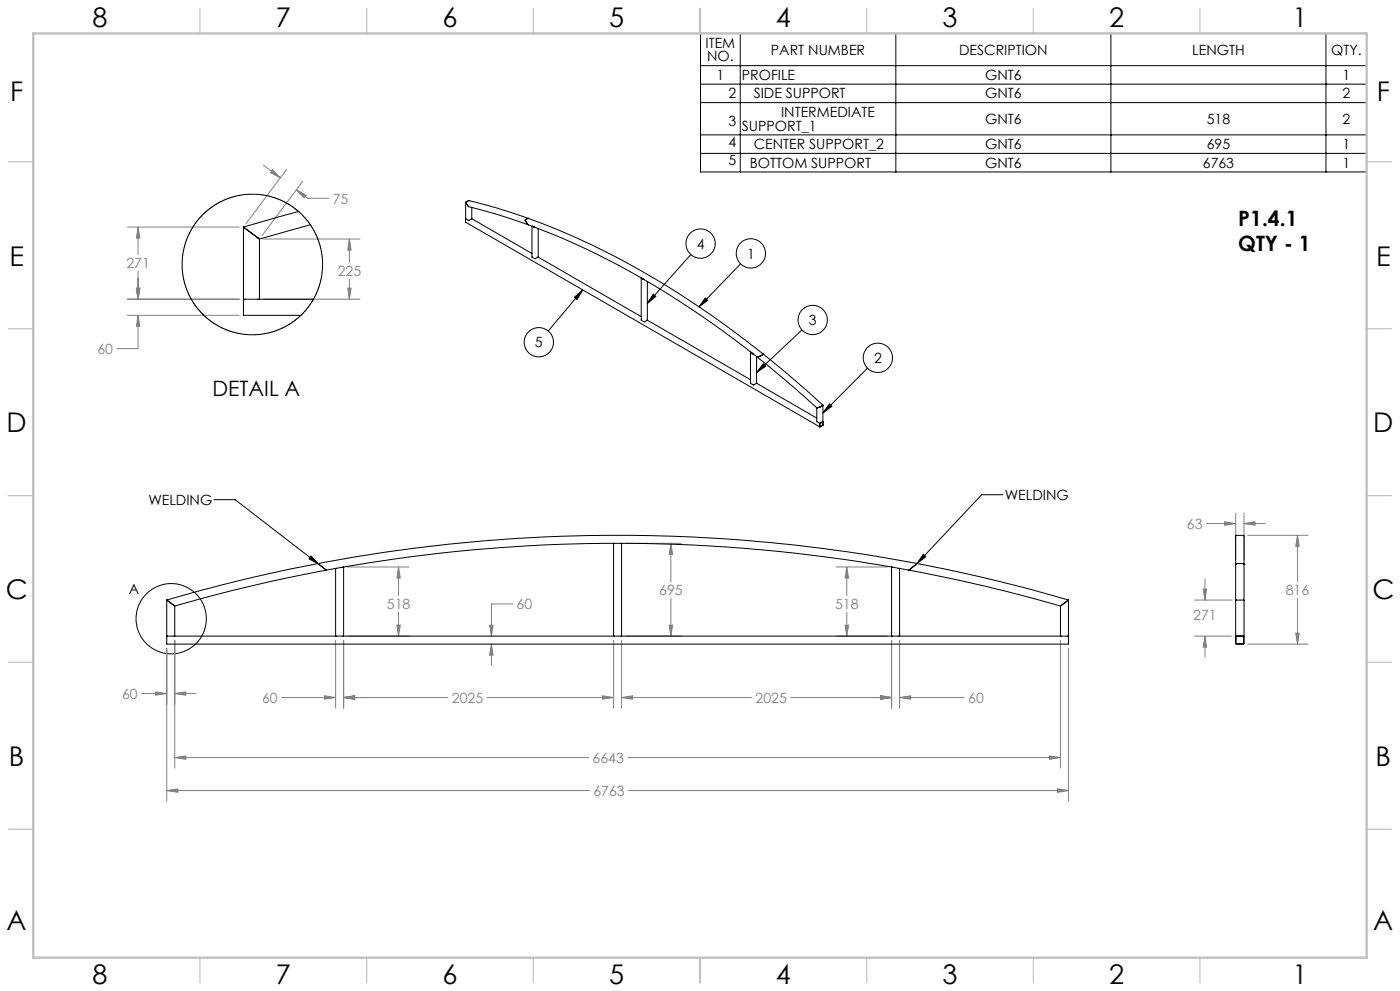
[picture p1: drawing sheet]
<svg xmlns="http://www.w3.org/2000/svg" width="420mm" height="297mm" viewBox="0 0 420 297" stroke-linecap="round" stroke-linejoin="round" font-family="sans-serif">
<g fill="none" stroke="#000" stroke-width=".3">
<path d="M210.1 10h199.9v41.5h-199.9zM210.1 19.7h199.9M222.1 10v41.5M268.7 10v41.5M333.3 10v41.5M397.8 10v41.5M210.1 25.2h199.9M210.1 30.8h199.9M210.1 40.4h199.9M210.1 46h199.9M207.3 76.3l-13.1 14.7M222.2 79.1l-12.5 12.9"/>
<path d="M172.3 89.1l2.5-2.2-1.7 2.8zM174.8 86.9l-10.3 12.3M196 88.2l.7 .6-2.5 2.2zM211.6 89.3l.7 .7-2.6 2zM240.6 98.9l-13.6 12.8M229 109l.7 .7-2.7 2zM260.2 110.3l-13.3 13.5M248.8 121l.8 .8-2.7 2zM64.2 149.8h6.3l25.1 19.3M300.8 148.3h-6.3l-19.4 20.6M93.3 166.6l2.3 2.5-2.9-1.6zM277 166.1l.7 .7-2.6 2.1z"/>
<circle cx="210.2" cy="73" r="4.4"/>
<circle cx="225.2" cy="75.9" r="4.4"/>
<circle cx="243.8" cy="95.9" r="4.4"/>
<circle cx="161.6" cy="102.6" r="4.4"/>
<circle cx="263.4" cy="107.2" r="4.4"/>
<circle cx="51.4" cy="185.4" r="10.5"/>
</g>
<g fill="none" stroke="#808080" stroke-width=".3">
<path d="M79 49.5l5.1 3.8M81.7 50.9l2.4 2.4-3-1.6zM86 50.8l-12.2 16.2M88.9 56.9l2.9 1.6-.6 .8zM88.9 56.9l3.4 2.5h6.3M90.8 54.4l-12.2 16.2M38.2 68h33.6M41.4 68l.5 3.4h-1zM41.4 68v8.2M79.1 71.6h28.9M104.8 71.6l.5 3.4h-1zM104.8 71.6v7"/>
<path d="M38.2 89.7h33.6M38.2 94.5h33.6M40.9 86.4h1l-.5 3.3zM41.4 94.5l.5 3.3h-1zM41.4 81.3v8.4M41.4 94.5v10h-6.3M79.1 89.7h28.9M104.3 86.4h1l-.5 3.3zM104.8 83.6v6.1M361.9 156.9h8.8M367.4 156.4l3.3 .5-3.3 .5zM370.7 153.7v14.1"/>
<path d="M373.2 156.9l3.3-.5v1zM373.2 153.7v14.1M373.2 156.9h6.4M104.4 169.9h18.3M119.6 169.9l.5 3.3h-1zM119.6 169.9v8.6M187.7 162.8h16.7M201.3 162.8l.5 3.3h-1zM201.3 162.8v11.5M201.3 179.4v11.2M250.9 169.9h15.3M254 169.9l.6 3.3h-1.1z"/>
<path d="M254 169.9v8.6M358.3 179.8h11.3M361 176.5h1l-.5 3.3zM361.5 173.5v6.3M374.3 160.4h18.1M389.3 160.4l.4 3.3h-1zM389.3 160.4v13.9M389.3 179.3v13.7M50 194.3v45.8M52.4 191.9v38.3M100.7 191.9v20.3M103.1 191.9v20.3"/>
<path d="M104.4 190.6h18.3M119.1 187.4h1l-.5 3.2zM119.6 183.5v7.1M146.9 187.4h1l-.5 3.2zM147.4 193l.5 3.4h-1zM147.4 193v6.4M153.8 181h-6.4v9.6M184.1 191.9v20.3M186.5 191.9v20.3M187.7 190.6h16.7M200.8 187.4h1l-.5 3.2zM250.9 190.6h15.3"/>
<path d="M253.5 187.4h1.1l-.6 3.2zM254 183.5v7.1M267.5 191.9v20.3M269.9 191.9v20.3M318.1 191.9v38.3M320.5 194.3v45.8M358.3 190.6h11.1M361.5 190.6l.5 3.4h-1zM361.5 190.6v6.4M374.3 193h18.1M388.7 189.8h1l-.4 3.2zM42.4 207.9h7.6"/>
<path d="M46.7 207.4l3.3 .5-3.3 .4zM52.4 207.9l3.3-.5v.9zM52.4 207.9h6.4M84.5 209.1h16.2M97.4 208.5l3.3 .6-3.3 .4zM103.1 209.1l3.3-.6v1zM103.1 209.1h31.3M146.1 209.1h38M180.8 208.5l3.3 .6-3.3 .4zM186.5 209.1l3.3-.6v1zM186.5 209.1h39M237.2 209.1h30.3"/>
<path d="M264.2 208.5l3.3 .6-3.3 .4zM269.9 209.1l3.3-.6v1zM269.9 209.1h19.4M50 236.9l3.3-.5v1.1zM50 236.9h126.8M52.4 227l3.3-.4v1zM52.4 227h124.2M188.3 227h129.8M188.6 236.9h131.9M314.9 226.6l3.2 .4-3.2 .6zM317.3 236.4l3.2 .5-3.2 .6z"/>
</g>
<g fill="none" stroke="#c0c0c0" stroke-width=".35">
<path d="M60 2.5v7.5M110 2.5v7.5M160 2.5v7.5M210 2.5v7.5M260 2.5v7.5M310 2.5v7.5M360 2.5v7.5M2.5 48.5h7.5M410 48.5h7.5M2.5 98.5h7.5M410 98.5h7.5M2.5 148.5h7.5"/>
<path d="M410 148.5h7.5M2.5 198.5h7.5M410 198.5h7.5M2.5 248.5h7.5M410 248.5h7.5M60 287v7.5M110 287v7.5M160 287v7.5M210 287v7.5M260 287v7.5M310 287v7.5M360 287v7.5"/>
</g>
<path d="M10 10h400v277h-400z" fill="none" stroke="#c0c0c0" stroke-width=".7"/>
<path d="M93.3 166.6l2.3 2.5-2.9-1.6zM277 166.1l.7 .7-2.6 2.1zM211.6 89.3l.7 .7-2.6 2zM248.8 121l.8 .8-2.7 2zM229 109l.7 .7-2.7 2zM196 88.2l.7 .6-2.5 2.2zM172.3 89.1l2.5-2.2-1.7 2.8z" fill="#000"/>
<path d="M103.1 209.1l3.3-.6v1zM180.8 208.5l3.3 .6-3.3 .4zM186.5 209.1l3.3-.6v1zM264.2 208.5l3.3 .6-3.3 .4zM119.6 169.9l.5 3.3h-1zM119.1 187.4h1l-.5 3.2zM201.3 162.8l.5 3.3h-1zM200.8 187.4h1l-.5 3.2zM254 169.9l.6 3.3h-1.1zM253.5 187.4h1.1l-.6 3.2zM146.9 187.4h1l-.5 3.2zM147.4 193l.5 3.4h-1zM46.7 207.4l3.3 .5-3.3 .4zM52.4 207.9l3.3-.5v.9zM50 236.9l3.3-.5v1.1zM317.3 236.4l3.2 .5-3.2 .6zM52.4 227l3.3-.4v1zM314.9 226.6l3.2 .4-3.2 .6zM269.9 209.1l3.3-.6v1zM264.2 208.5l3.3 .6-3.3 .4zM97.4 208.5l3.3 .6-3.3 .4zM103.1 209.1l3.3-.6v1zM373.2 156.9l3.3-.5v1zM367.4 156.4l3.3 .5-3.3 .5zM361.5 190.6l.5 3.4h-1zM361 176.5h1l-.5 3.3zM389.3 160.4l.4 3.3h-1zM388.7 189.8h1l-.4 3.2zM41.4 68l.5 3.4h-1zM40.9 86.4h1l-.5 3.3zM104.8 71.6l.5 3.4h-1zM104.3 86.4h1l-.5 3.3zM41.4 94.5l.5 3.3h-1zM40.9 86.4h1l-.5 3.3zM81.7 50.9l2.4 2.4-3-1.6zM88.9 56.9l2.9 1.6-.6 .8z" fill="#808080"/>
<g fill="none" stroke="#000" stroke-width=".3">
<path d="M73 68l.4 .4M73 68v21.7M73.4 68.4l4 2.9M77.4 71.3l.4 .3M77.8 71.6v18.1M89.5 63.4l-16.5 4.6M93.1 67.4l-15.3 4.2M139.7 65.5v.1M139.7 65.5v1.1l106.3 61.3M139.7 60.6v4.9M139.7 60.6v.1M139.7 65.6l.8 .5 1-.5"/>
<path d="M139.7 60.7l.8 1.2M140.5 61.9h.1M140.6 60.1h.1M140.6 60.1l-.9 .5M140.6 61.9l9.7 2.7 8.2 2.8M140.6 60.1l9 2.4 8.9 2.9M141.5 62.2v3.4M141.5 65.5l18.1 10.5M157.6 66.1l.9 1.3M158.4 65.4l-.8 .5v.2M158.4 65.4h.1M158.5 65.4l8.8 3.4 9.6 4.3 7.7 3.8 7.8 4.3 7.7 4.6 9.7 6.2 9.6 6.8 9.6 7.4"/>
<path d="M158.5 67.4l8.6 3.3 9.6 4.3 8.7 4.4 7.7 4.3 8.7 5.3 8.7 5.7 8.6 6.2 8.1 6.1M159.7 67.8h.1M159.7 67.8l.8 .3M160.5 68.1h.1M160.5 68.2l-.9-.4v9.2l.8 .5 1-.5M161.4 77l31 17.9M161.5 68.5l-.1 8.5M73 89.7h4.8M73 89.7v4.8h17.3M77.8 89.7h16.2M192.4 83.3v12.7l1 .4 .8-.4M192.4 83.3v.1"/>
<path d="M192.4 83.4l.9 .5M192.4 83.4l.9 .4M194.2 95.9h.1M194.2 84.4v11.5M194.2 96l30.9 17.8M225.2 105.5l.8 .6M226 106.1l-.9-.7v9.5l1 .5 .8-.5M226 106.1l.1 .1M226 106.1h.1M227 114.8l-.1 .1M227 106.9v7.9M227 114.9l18 10.4"/>
<path d="M227.2 107l10.7 8.9 7.1 6.3M227.2 107h.1M227.3 107h.1M228 106.7l-.8 .3M228.2 106.7h-.2M229 106.2h.1M229 106.2l-.9 .5M229 106.2l-.8 .5M229.1 106.2l7.1 5.8 10.7 9.4M245 122.2h.1M245 122.2v4.2l1 .5M245.9 122l-.8 .2"/>
<path d="M246 127.9h.1M246 122h-.1M246 126.9v1l.8-.4M246.8 126.4h.1M246.8 126.4l-.8 .5v1M246.8 126.4l-.8 .5M246.8 127.4l-.8 .5M246.9 121.4l-.9 .6M246.9 127.3l-.1 .1M246.9 121.4v5.9M246.9 127.3l-.1 .2M50 179.8l.2 .2"/>
<path d="M50 179.8v10.8M50.2 180l2 1.5M95.4 168.9a471 471 0 0 0-45.4 10.9M95.4 168.9l2.2 1.8M97.6 170.7l.3 .2M97.7 170.7l.2 .2M97.9 170.9a483 483 0 0 0-45.5 10.7M100.7 170.4l-2.8 .5M100.7 170.4v20.2M103.1 169.9l-2.4 .5M103.1 169.9v20.7M184.1 162.8h2.4"/>
<path d="M184.1 162.8a481.6 481.6 0 0 0-81 7.1M184.1 162.8v27.8M186.5 162.8a482.4 482.4 0 0 1 81 7.1M186.5 162.8v27.8M267.5 169.9l2.4 .5M267.5 169.9v20.7M269.9 170.4v20.2M274.9 169l-2.2 1.8a495.4 495.4 0 0 1 45.4 10.8M274.9 169l-2.2 1.9-2.8-.5M275.1 168.9a468.2 468.2 0 0 1 45.4 10.9M275.1 168.9l-.2 .1M275.1 168.9a481.9 481.9 0 0 0-179.7 0"/>
<path d="M320.3 180l-2 1.5M320.5 179.8l-.2 .2M320.5 179.8v10.8M370.7 169l.1-8.6 2.4 .1v8.5M370.7 169l.2-.1 2.3 .1M370.7 169v11M370.7 169h.1M370.7 180v10.6h.2M370.9 179.8l-.2 .2M370.9 179.8h2.1M373 179.8l.2 .2M373.2 169v11"/>
<path d="M373.2 169h.1M373.2 180v10.6h-.2M50 190.6h2.4M50 190.6v2.4h270.5v-2.4M52.2 181.5l.2 .1M52.4 190.6h48.3M52.4 181.6v9M100.7 190.6h2.4M103.1 190.6h81M184.1 190.6h2.4M186.5 190.6h81M267.5 190.6h2.4"/>
<path d="M269.9 190.6h48.2M318.1 190.6h2.4M318.1 181.6v9M318.3 181.5l-.2 .1M370.8 190.8l2.3-.1v2.2h-2.3zM370.9 190.6l-.2 .2v2.1l2.4 .1 .1-2.2-.2-.2M370.9 190.6h2.1"/>
<circle cx="75.7" cy="79.3" r="21.1"/>
</g>
<g font-size="8.1">
<text x="27.8" y="8">8</text>
<text x="82.8" y="8">7</text>
<text x="132.8" y="8">6</text>
<text x="182.8" y="8">5</text>
<text x="232.8" y="8">4</text>
<text x="282.8" y="8">3</text>
<text x="332.8" y="8">2</text>
<text x="387.8" y="8">1</text>
<text x="3" y="30.4">F</text>
<text x="413" y="30.4">F</text>
<text x="2.8" y="79.6">E</text>
<text x="412.8" y="79.6">E</text>
<text x="2" y="129.6">D</text>
<text x="412" y="129.6">D</text>
<text x="1.7" y="179.6">C</text>
<text x="411.7" y="179.6">C</text>
<text x="2.7" y="229.6">B</text>
<text x="412.7" y="229.6">B</text>
<text x="2" y="278.9">A</text>
<text x="412" y="278.9">A</text>
<text x="27.8" y="295">8</text>
<text x="82.8" y="295">7</text>
<text x="132.8" y="295">6</text>
<text x="182.8" y="295">5</text>
<text x="232.8" y="295">4</text>
<text x="282.8" y="295">3</text>
<text x="332.8" y="295">2</text>
<text x="387.8" y="295">1</text>
</g>
<g font-size="6.3">
<text x="371.5" y="67.8">P1.4.1</text>
<text x="371.5" y="75.1">QTY - 1</text>
<text x="63.7" y="118.6">DETAIL A</text>
</g>
<g font-size="4.2">
<text x="211.7" y="14.3">ITEM</text>
<text x="231.3" y="16.4">PART NUMBER</text>
<text x="287.7" y="16.4">DESCRIPTION</text>
<text x="357.7" y="16.4">LENGTH</text>
<text x="399.3" y="16.4">QTY.</text>
<text x="212.1" y="18.4">NO.</text>
<text x="215" y="24">1</text>
<text x="222.6" y="24">PROFILE</text>
<text x="295.5" y="24">GNT6</text>
<text x="402.7" y="24">1</text>
<text x="218.5" y="29.5">2</text>
<text x="226.1" y="29.5">SIDE SUPPORT</text>
<text x="295.5" y="29.5">GNT6</text>
<text x="402.7" y="29.5">2</text>
<text x="234.3" y="35.1">INTERMEDIATE</text>
<text x="218.5" y="37.7">3</text>
<text x="222.6" y="39.2">SUPPORT_1</text>
<text x="295.5" y="37.1">GNT6</text>
<text x="362" y="37.1">518</text>
<text x="402.7" y="37.1">2</text>
<text x="218.5" y="43.9">4</text>
<text x="226.1" y="44.7">CENTER SUPPORT_2</text>
<text x="295.5" y="44.7">GNT6</text>
<text x="362" y="44.7">695</text>
<text x="402.7" y="44.7">1</text>
<text x="218.5" y="49.4">5</text>
<text x="224.9" y="50.3">BOTTOM SUPPORT</text>
<text x="295.5" y="50.3">GNT6</text>
<text x="360.9" y="50.3">6763</text>
<text x="402.7" y="50.3">1</text>
<text x="209" y="74.5">4</text>
<text x="224.1" y="77.5">1</text>
<text x="242.7" y="97.4">3</text>
<text x="160.5" y="104.1">5</text>
<text x="262.2" y="108.8">2</text>
<text x="301.4" y="149.8">WELDING</text>
<text x="44.5" y="151.3">WELDING</text>
<text x="38.7" y="178.1">A</text>
</g>
<g font-size="4.2" fill="#808080">
<text x="99.8" y="61">75</text>
<text x="37.9" y="80.3">271</text>
<text x="101.3" y="82.7">225</text>
<text x="29.2" y="106.1">60</text>
<text x="356.1" y="158.5">63</text>
<text x="197.8" y="178.5">695</text>
<text x="385.7" y="178.4">816</text>
<text x="116.1" y="182.6">518</text>
<text x="155" y="182.6">60</text>
<text x="250.5" y="182.6">518</text>
<text x="358" y="185.9">271</text>
<text x="36.6" y="209.4">60</text>
<text x="78.6" y="210.6">60</text>
<text x="135.6" y="210.6">2025</text>
<text x="226.7" y="210.6">2025</text>
<text x="290.5" y="210.6">60</text>
<text x="177.8" y="228.6">6643</text>
<text x="178" y="238.5">6763</text>
</g>
</svg>
